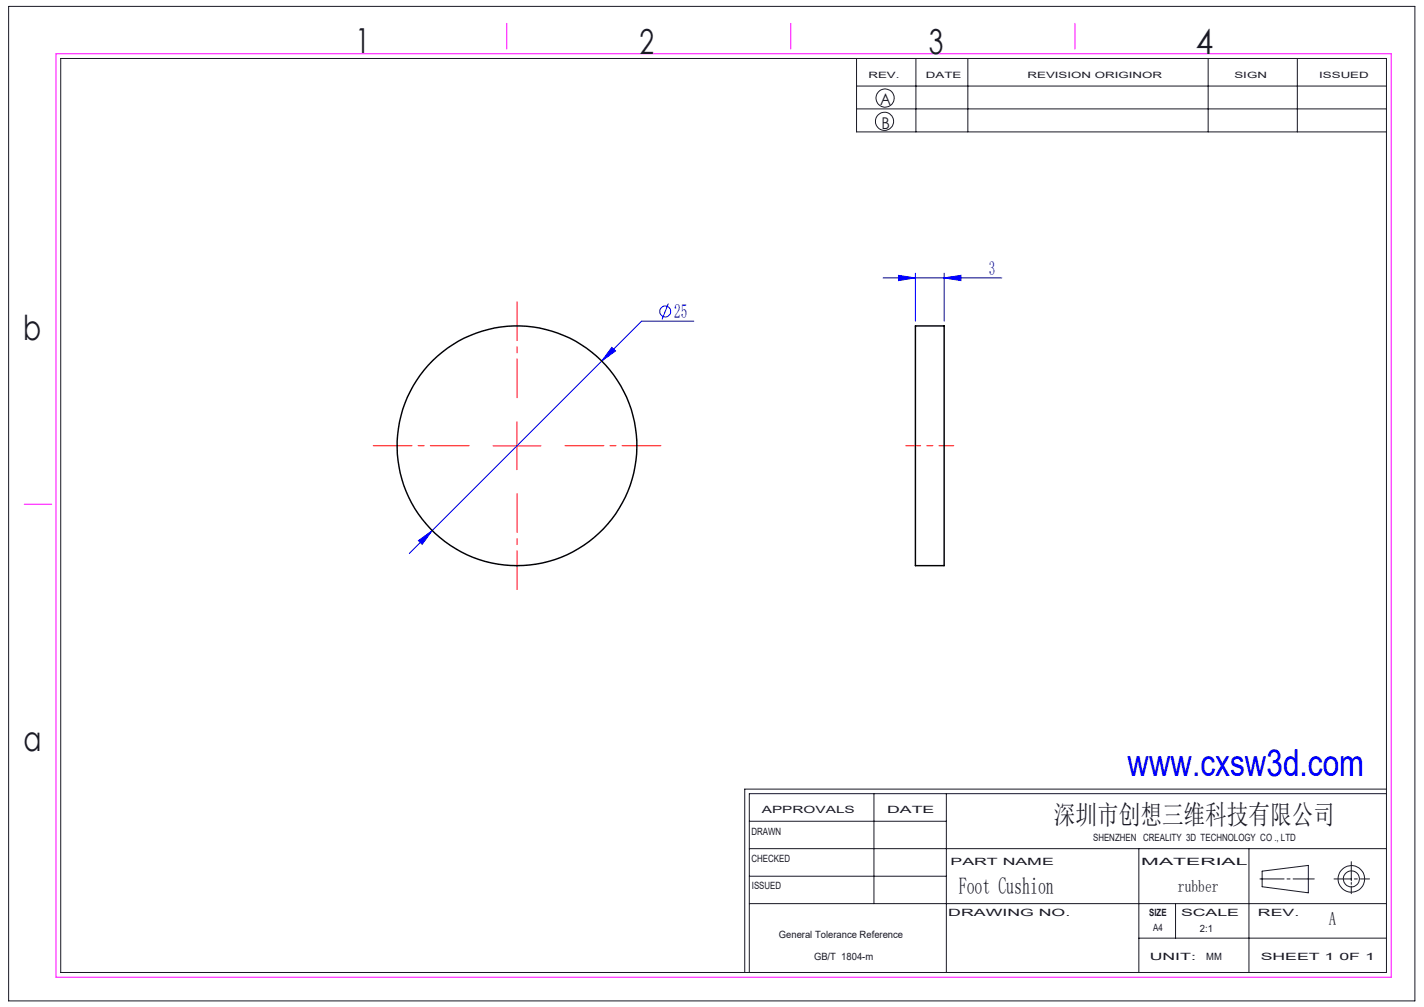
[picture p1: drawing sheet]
<svg xmlns="http://www.w3.org/2000/svg" width="297mm" height="210mm" viewBox="0 0 297 210" stroke-linecap="round" stroke-linejoin="round" font-family="sans-serif">
<g fill="none" stroke="#191924" stroke-width=".21">
<path d="M1.8 1.3h293.3v207.4h-293.3zM12.7 12.2h276.5v190.6h-276.5zM178.6 12.2v15.3h110.6M178.6 17.9h110.6M191 12.2v15.3M201.9 12.2v15.3M252 12.2v15.3M270.6 12.2v15.3M178.6 22.7h110.6M156.3 177h132.9M156.3 171.3h41.1M182.3 165.5v22.9"/>
<path d="M197.4 165.5v37.3M237.5 177v25.8M260.5 177v25.8M281.8 179.7v4M289.2 165.5h-132.9v37.3M289.2 164.6h-133.9v38.2M156.3 188.4h132.9M156.3 182.7h41.1M237.5 195.6h51.7M245.2 188.4v7.2M262.8 183.3h5M263.2 181.7l9.7-1.2v5.7l-9.7-1.3z"/>
<path d="M268.4 183.3h.7M269.7 183.3h4.4M278.2 183.3h3.6M281.8 184v.4M281.8 184.8v1.6M282.5 183.3h.6M283.7 183.3h1.9"/>
<circle cx="184.5" cy="25.3" r="1.9"/>
<circle cx="184.6" cy="20.4" r="1.89"/>
<circle cx="281.9" cy="183.3" r="1.68"/>
<circle cx="281.9" cy="183.3" r="2.77"/>
</g>
<path d="M11.7 11.2h278.5v192.6h-278.5zM105.7 4.9v5.3M164.9 4.9v5.3M224.2 4.9v5.3M5 105.2h5.8" fill="none" stroke="#f0f" stroke-width=".21"/>
<g fill="none" stroke="#00f" stroke-width=".21">
<path d="M184.2 58h24.8M187.4 57.4l3.5 .6-3.5 .5zM190.9 57v10M196.9 58l3.5-.6v1.1zM196.9 57v10M127.6 72.5l.8 .7-2.9 2.1zM139.4 63.3l-1.3 3.3M144.7 67h-10.9l-48.4 48.4M87.3 112.7l2.8-2-2 2.8z"/>
<circle cx="138.7" cy="64.9" r="1.14"/>
</g>
<path d="M97.8 93h-20M107.8 83v-20M117.8 93h20M107.8 103v20" fill="none" stroke="#f00" stroke-width=".21" stroke-dasharray="30.5 1.3 1.3 1.3" stroke-dashoffset="22.4"/>
<path d="M102.8 93h10M107.8 88v10" fill="none" stroke="#f00" stroke-width=".21"/>
<path d="M198.9 93h-10" fill="none" stroke="#f00" stroke-width=".21" stroke-dasharray="30.5 1.3 1.3 1.3" stroke-dashoffset="27.4"/>
<path d="M87.3 112.7l.8 .8 2-2.8zM127.6 72.5l-2.1 2.8 2.9-2.1zM187.4 57.4l3.5 .6-3.5 .5zM196.9 58l3.5-.6v1.1z" fill="#00f"/>
<g fill="none" stroke="#000" stroke-width=".3">
<path d="M190.9 68h6v50h-6z"/>
<circle cx="107.8" cy="93" r="25"/>
</g>
<text font-size="7.8" fill="#00f" x="235.2" y="161.8">www.cxsw3d.com</text>
<g font-size="7.2" fill="#191924">
<text x="74.1" y="11">1</text>
<text x="133.4" y="11.2">2</text>
<text x="193.7" y="11.3">3</text>
<text x="249.4" y="11.3">4</text>
<text x="4.8" y="70.9">b</text>
<text x="4.9" y="156.5">a</text>
</g>
<text font-size="5.6" fill="#191924" x="219.8" y="171.8">深圳市创想三维科技有限公司</text>
<text font-size="4.9" fill="#191924" x="200" y="186.5">Foot Cushion</text>
<g font-size="4.1" fill="#00f">
<text x="206.2" y="57.4">3</text>
<text x="140.6" y="66.4">25</text>
</g>
<text font-size="3.9" fill="#191924" x="277.2" y="193">A</text>
<text font-size="3.5" fill="#191924" x="245.7" y="186.1">rubber</text>
<g font-size="3.4" fill="#191924">
<text x="183.6" y="22">A</text>
<text x="183.8" y="27">B</text>
</g>
<g font-size="2.1" fill="#191924">
<text x="158.9" y="169.5">APPROVALS</text>
<text x="185" y="169.5">DATE</text>
<text x="156.7" y="174.2">DRAWN</text>
<text x="156.7" y="179.7">CHECKED</text>
<text x="228" y="175.4">SHENZHEN CREALITY 3D TECHNOLOGY CO ., LTD</text>
<text x="156.8" y="185.4">ISSUED</text>
<text x="198.2" y="180.4">PART NAME</text>
<text x="238" y="180.4">MATERIAL</text>
<text x="197.8" y="191">DRAWING NO.</text>
<text x="239.7" y="191">SIZE</text>
<text x="246.3" y="191">SCALE</text>
<text x="262.4" y="191">REV.</text>
<text x="162.4" y="195.6">General Tolerance Reference</text>
<text x="240.5" y="194.1">A4</text>
<text x="250.3" y="194.3">2:1</text>
<text x="169.8" y="200.2">GB/T 1804-m</text>
<text x="239.8" y="200.2">UNIT:</text>
<text x="251.6" y="200.2">MM</text>
<text x="262.9" y="200.2">SHEET 1 0F 1</text>
</g>
<g font-size="1.8" fill="#191924">
<text x="181.1" y="16.3">REV.</text>
<text x="193.1" y="16.3">DATE</text>
<text x="214.3" y="16.3">REVISION ORIGINOR</text>
<text x="257.5" y="16.3">SIGN</text>
<text x="275.1" y="16.3">ISSUED</text>
</g>
</svg>
